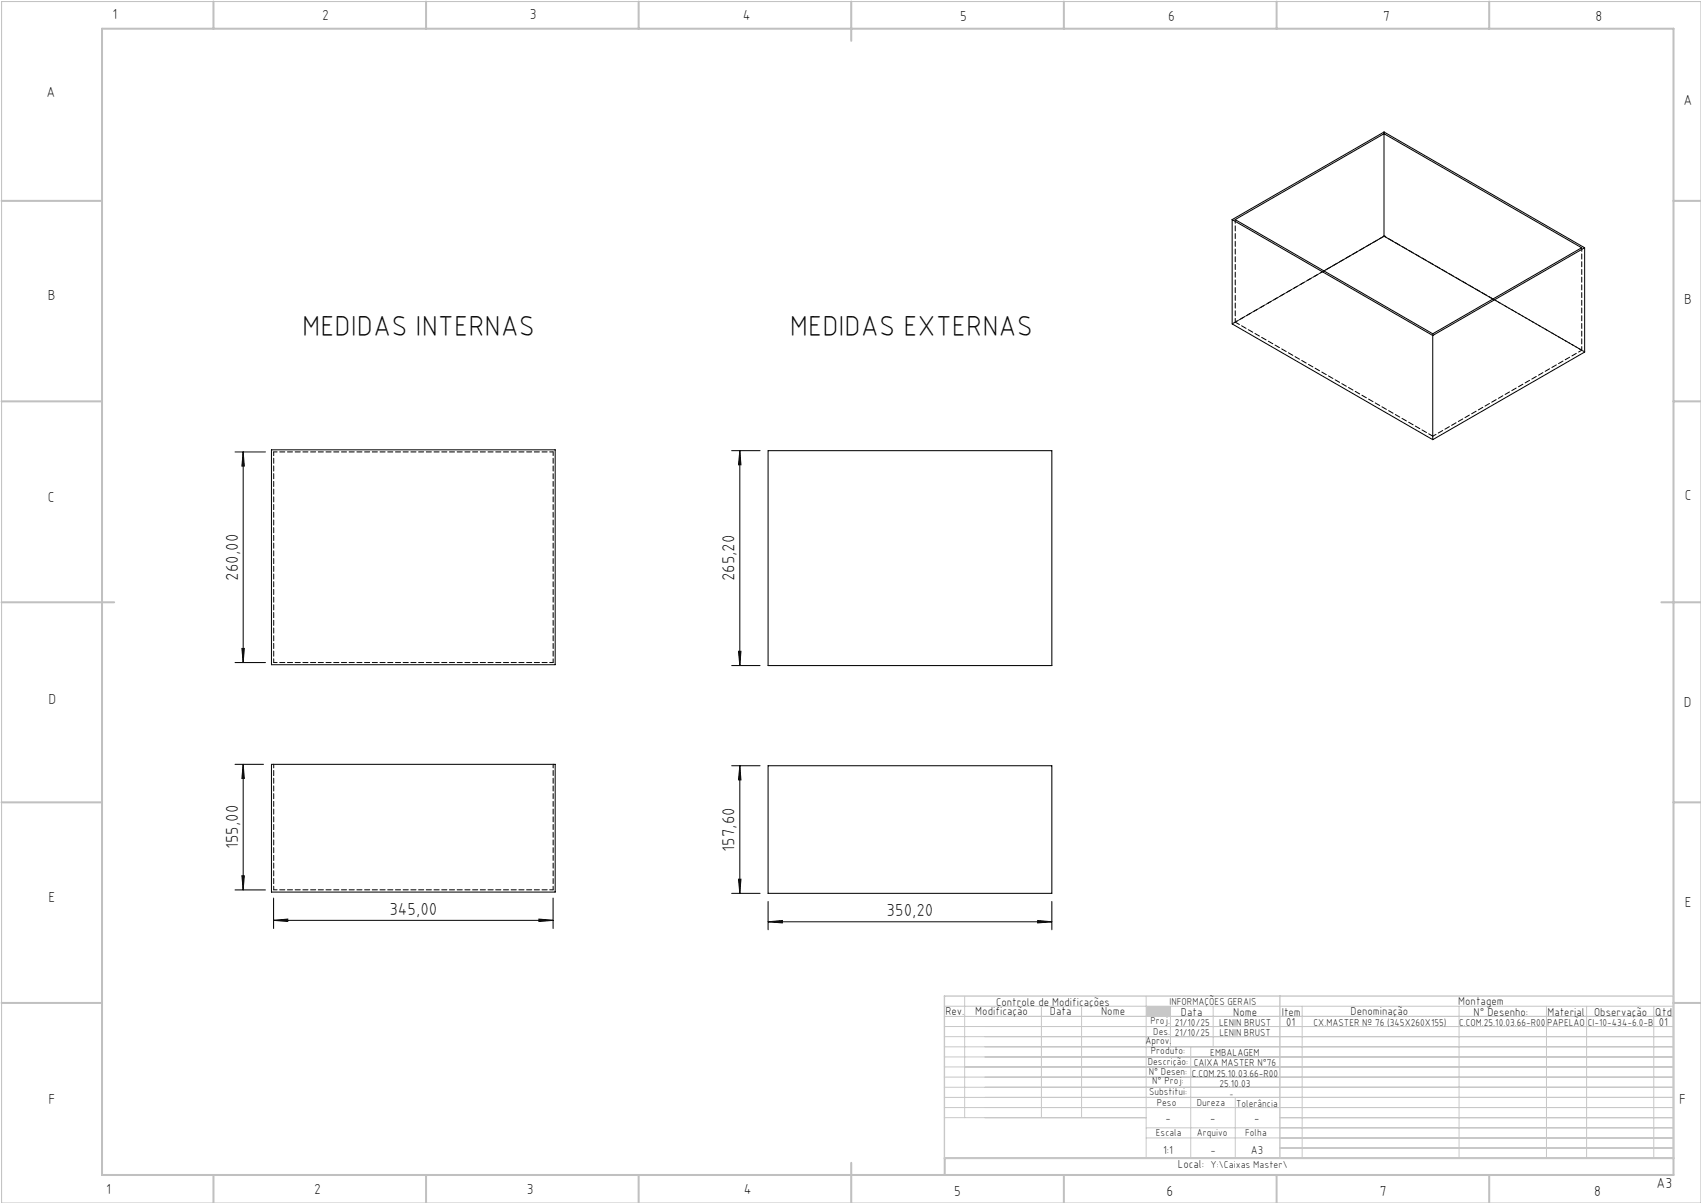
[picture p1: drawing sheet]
<svg xmlns="http://www.w3.org/2000/svg" width="420mm" height="297mm" viewBox="0 0 420 297" stroke-linecap="round" stroke-linejoin="round" font-family="sans-serif">
<path d="M.4 .4h419.6v296.6h-419.6z" fill="none" stroke="#c0c0c0" stroke-width=".25"/>
<g fill="none" stroke="#c0c0c0" stroke-width=".5">
<path d="M25.2 7.1h388v283h-388zM52.7 .4v6.7M105.2 .4v6.7M157.7 .4v6.7M210.2 .4v9.7M262.7 .4v6.7M315.2 .4v6.7M367.7 .4v6.7M.4 49.6h24.8M413.2 49.6h6.8M.4 99.1h24.8M413.2 99.1h6.8"/>
<path d="M.4 148.7h27.8M410.2 148.7h9.8M.4 198.1h24.8M413.2 198.1h6.8M.4 247.6h24.8M413.2 247.6h6.8M52.7 290.1v6.9M105.2 290.1v6.9M157.7 290.1v6.9M210.2 287.1v9.9M262.7 290.1v6.9M315.2 290.1v6.9"/>
<path d="M367.7 290.1v6.9M413.2 285.9h-179.9v4.2"/>
</g>
<g fill="none" stroke="#c3c8d2" stroke-width=".25">
<path d="M233.2 250.9h180M233.2 248.4h180M233.2 253.4h180M233.2 255.9h180M233.2 258.4h180M238.2 245.9v30M257.1 248.4v27.5M267.1 248.4v27.5M283 245.9v40M289 248.4v10M294 258.4v27.5M299.5 248.4v10"/>
<path d="M321.5 248.4v37.5M360.3 248.4v37.5M381.8 248.4v37.5M391.8 248.4v37.5M408.3 248.4v37.5M233.2 260.9h180M233.2 263.4h180M233.2 265.9h180M233.2 268.4h180M233.2 270.9h180M233.2 273.4h180M233.2 275.9h49.8"/>
<path d="M283 278.4h130.2M305 270.9v15M316 275.9h97.2M283 280.9h130.2M316 283.4h97.2"/>
</g>
<path d="M233.2 245.9h180v40h-180zM316 245.9v40" fill="none" stroke="#c3c8d2" stroke-width=".35"/>
<path d="M283 248.4h6v2.5h-6z" fill-rule="evenodd" fill="#c3c8d2"/>
<g fill="none" stroke="#000" stroke-width=".25">
<path d="M341.7 33v25.3M304.2 54.2v25.8l49.6 28.5M304.2 54.2l49.6 28.6M304.2 54.2l37.5-21.6 49.6 28.6M305 54.2l36.7-21.2 48.8 28.2-36.7 21.2zM341.7 58.3l26.9 15.5M341.7 58.3l-14.8 8.6M391.3 61.2l-37.5 21.6M391.3 61.2v25.7l-37.5 21.6M353.8 82.8v25.7M58 111.6h7.5M60 111.6l.3 3.5h-.6z"/>
<path d="M60 111.6v52M67 111.1h70.1v53h-70.1zM180.7 111.3h7M182.7 111.3l.3 3.5h-.6zM182.7 111.3v53M189.7 111.3h70v53h-70zM58 163.6h7.5M59.7 160.1h.6l-.3 3.5zM180.7 164.3h7M182.4 160.8h.6l-.3 3.5zM58 188.7h7.1M60 188.7v31"/>
<path d="M60 188.7l.3 3.5h-.6zM67 188.7h70.1v31.5h-70.1zM180.7 189.1h7M182.7 189.1v31.5M182.7 189.1l.3 3.4h-.6zM189.7 189.1h70v31.5h-70zM58 219.7h7.5M59.7 216.2h.6l-.3 3.5zM182.4 217.1h.6l-.3 3.5zM67.6 227.2l3.4-.3v.6zM67.6 221.7v7.5M67.6 227.2h69"/>
<path d="M133.1 226.9l3.5 .3-3.5 .3zM136.6 221.7v7.5M180.7 220.6h7M189.7 227.6l3.5-.3v.6zM189.7 222.6v6.9M189.7 227.6h70M256.2 227.3l3.5 .3-3.5 .3zM259.7 222.6v6.9"/>
</g>
<g fill="#000">
<path d="M59.7 160.1h.6l-.3 3.5zM60 111.6l.3 3.5h-.6zM182.4 160.8h.6l-.3 3.5zM182.7 111.3l.3 3.5h-.6z"/>
<path d="M60 188.7l.3 3.5h-.6zM59.7 216.2h.6l-.3 3.5zM182.7 189.1l.3 3.4h-.6zM182.4 217.1h.6l-.3 3.5z"/>
<path d="M67.6 227.2l3.4-.3v.6zM133.1 226.9l3.5 .3-3.5 .3zM189.7 227.6l3.5-.3v.6zM256.2 227.3l3.5 .3-3.5 .3z"/>
</g>
<path d="M305 54.2v25.3M326.9 66.9l-21.9 12.6M390.6 61.1v25.4M390.6 86.5l-22-12.7M67.6 111.6h69M136.6 111.6v52M353.8 107.7l36.8-21.2M67.6 163.6v-52M136.6 163.6h-69M67.6 188.7v31M136.6 188.7v31M67.6 219.7h69" fill="none" stroke="#000" stroke-width=".25" stroke-dasharray="1.3 .6" stroke-dashoffset=".4"/>
<path d="M341.8 32.6v.4M341.8 58.3h.1M353.8 82.4v.4" fill="none" stroke="#000" stroke-width=".25" stroke-dasharray="1.3 .6"/>
<path d="M305 79.5l48.8 28.2" fill="none" stroke="#000" stroke-width=".25" stroke-dasharray="1.3 .6" stroke-dashoffset=".1"/>
<path d="M391.3 86.9l-49.5-28.6" fill="none" stroke="#000" stroke-width=".25" stroke-dasharray="1.3 .6" stroke-dashoffset=".6"/>
<path d="M341.8 58.3l-37.5 21.6" fill="none" stroke="#000" stroke-width=".25" stroke-dasharray="1.3 .6" stroke-dashoffset="-.1"/>
<g font-size="7.1">
<text x="74.6" y="82.9">MEDIDAS INTERNAS</text>
<text x="195" y="82.9">MEDIDAS EXTERNAS</text>
</g>
<g font-size="4.3">
<text x="58.8" y="143.4" transform="rotate(-90 58.8 143.4)">260,00</text>
<text x="181.4" y="143.5" transform="rotate(-90 181.4 143.5)">265,20</text>
<text x="58.8" y="209.7" transform="rotate(-90 58.8 209.7)">155,00</text>
<text x="181.4" y="210.3" transform="rotate(-90 181.4 210.3)">157,60</text>
<text x="96.2" y="225.9">345,00</text>
<text x="218.9" y="226.3">350,20</text>
</g>
<g font-size="3.6">
<text x="27.8" y="4.8">1</text>
<text x="79.5" y="4.9">2</text>
<text x="130.8" y="4.8">3</text>
<text x="183.4" y="4.9">4</text>
<text x="237.1" y="5.1">5</text>
<text x="288.4" y="5.2">6</text>
<text x="341.5" y="5.1">7</text>
<text x="394" y="5.2">8</text>
<text x="11.5" y="24">A</text>
<text x="415.7" y="25.8">A</text>
<text x="11.8" y="74.1">B</text>
<text x="415.8" y="75.1">B</text>
<text x="11.8" y="124">C</text>
<text x="416" y="123.5">C</text>
<text x="12" y="173.7">D</text>
<text x="415.8" y="174.7">D</text>
<text x="12" y="222.6">E</text>
<text x="416" y="223.9">E</text>
<text x="12" y="272.6">F</text>
<text x="414.6" y="272.6">F</text>
<text x="409" y="293.3">A3</text>
<text x="26.2" y="294.8">1</text>
<text x="77.6" y="294.8">2</text>
<text x="130.1" y="294.8">3</text>
<text x="183.7" y="294.7">4</text>
<text x="235.6" y="295.2">5</text>
<text x="288" y="295.2">6</text>
<text x="340.7" y="295.2">7</text>
<text x="393.6" y="295.2">8</text>
</g>
<g font-size="2.9">
<text x="240.8" y="250.6">Modificação</text>
<text x="259.2" y="250.6">Data</text>
<text x="271.9" y="250.6">Nome</text>
<text x="290.9" y="288.4">Local:</text>
</g>
<g font-size="2.8">
<text x="233.4" y="250.6">Rev.</text>
<text x="246" y="248.4">Controle de Modificações</text>
<text x="291.6" y="250.8">Data</text>
<text x="304.5" y="250.8">Nome</text>
<text x="316.5" y="250.9">Item</text>
<text x="333.5" y="250.5">Denominação</text>
<text x="360.1" y="248.2">Montagem</text>
<text x="363.9" y="250.8">N° Desenho:</text>
<text x="382.1" y="250.8">Material</text>
<text x="393.6" y="250.8">Observação</text>
<text x="408.7" y="250.9">Qtd</text>
<text x="317.6" y="253.3">01</text>
<text x="409.6" y="253.3">01</text>
<text x="287.7" y="276.9">-</text>
<text x="298.8" y="276.9">-</text>
<text x="309.7" y="276.9">-</text>
<text x="287.2" y="284.8">1:1</text>
<text x="298.9" y="284.8">-</text>
<text x="308.8" y="284.8">A3</text>
</g>
<g font-size="2.5">
<text x="288.7" y="248.2">INFORMAÇÕES GERAIS</text>
<text x="282.8" y="257.8">Aprov.</text>
<text x="284.1" y="252.9">Proj.</text>
<text x="284.8" y="255.4">Des.</text>
<text x="290.1" y="255.8">21/10/25</text>
<text x="290.1" y="253.3">21/10/25</text>
<text x="301" y="253.3">LENIN BRUST</text>
<text x="301.1" y="255.8">LENIN BRUST</text>
<text x="324.3" y="253.3">CX.MASTER Nº 76 (345X260X155)</text>
<text x="360.3" y="253.3">C.COM.25.10.03.66-R00</text>
<text x="382" y="253.3">PAPELÃO</text>
<text x="392" y="253.3">CI-10-434-6.0-B</text>
<text x="283.4" y="262.9">Descrição:</text>
<text x="284.2" y="260.3">Produto:</text>
<text x="294.7" y="263.3">CAIXA MASTER N°76</text>
<text x="298.8" y="260.7">EMBALAGEM</text>
<text x="283.7" y="265.4">N° Desen:</text>
<text x="284.5" y="267.7">N° Proj:</text>
<text x="294.3" y="265.9">C.COM.25.10.03.66-R00</text>
<text x="301.1" y="268.3">25.10.03</text>
<text x="283.7" y="270.4">Substitui:</text>
<text x="285.6" y="273">Peso</text>
<text x="295.5" y="273">Dureza</text>
<text x="305.2" y="273.3">Tolerância</text>
<text x="285.4" y="280.4">Escala</text>
<text x="295.5" y="280.4">Arquivo</text>
<text x="307.5" y="280.4">Folha</text>
<text x="298.9" y="288.4">Y:\Caixas Master\</text>
</g>
<text font-size="2.1" x="303.5" y="270.9">-</text>
</svg>
